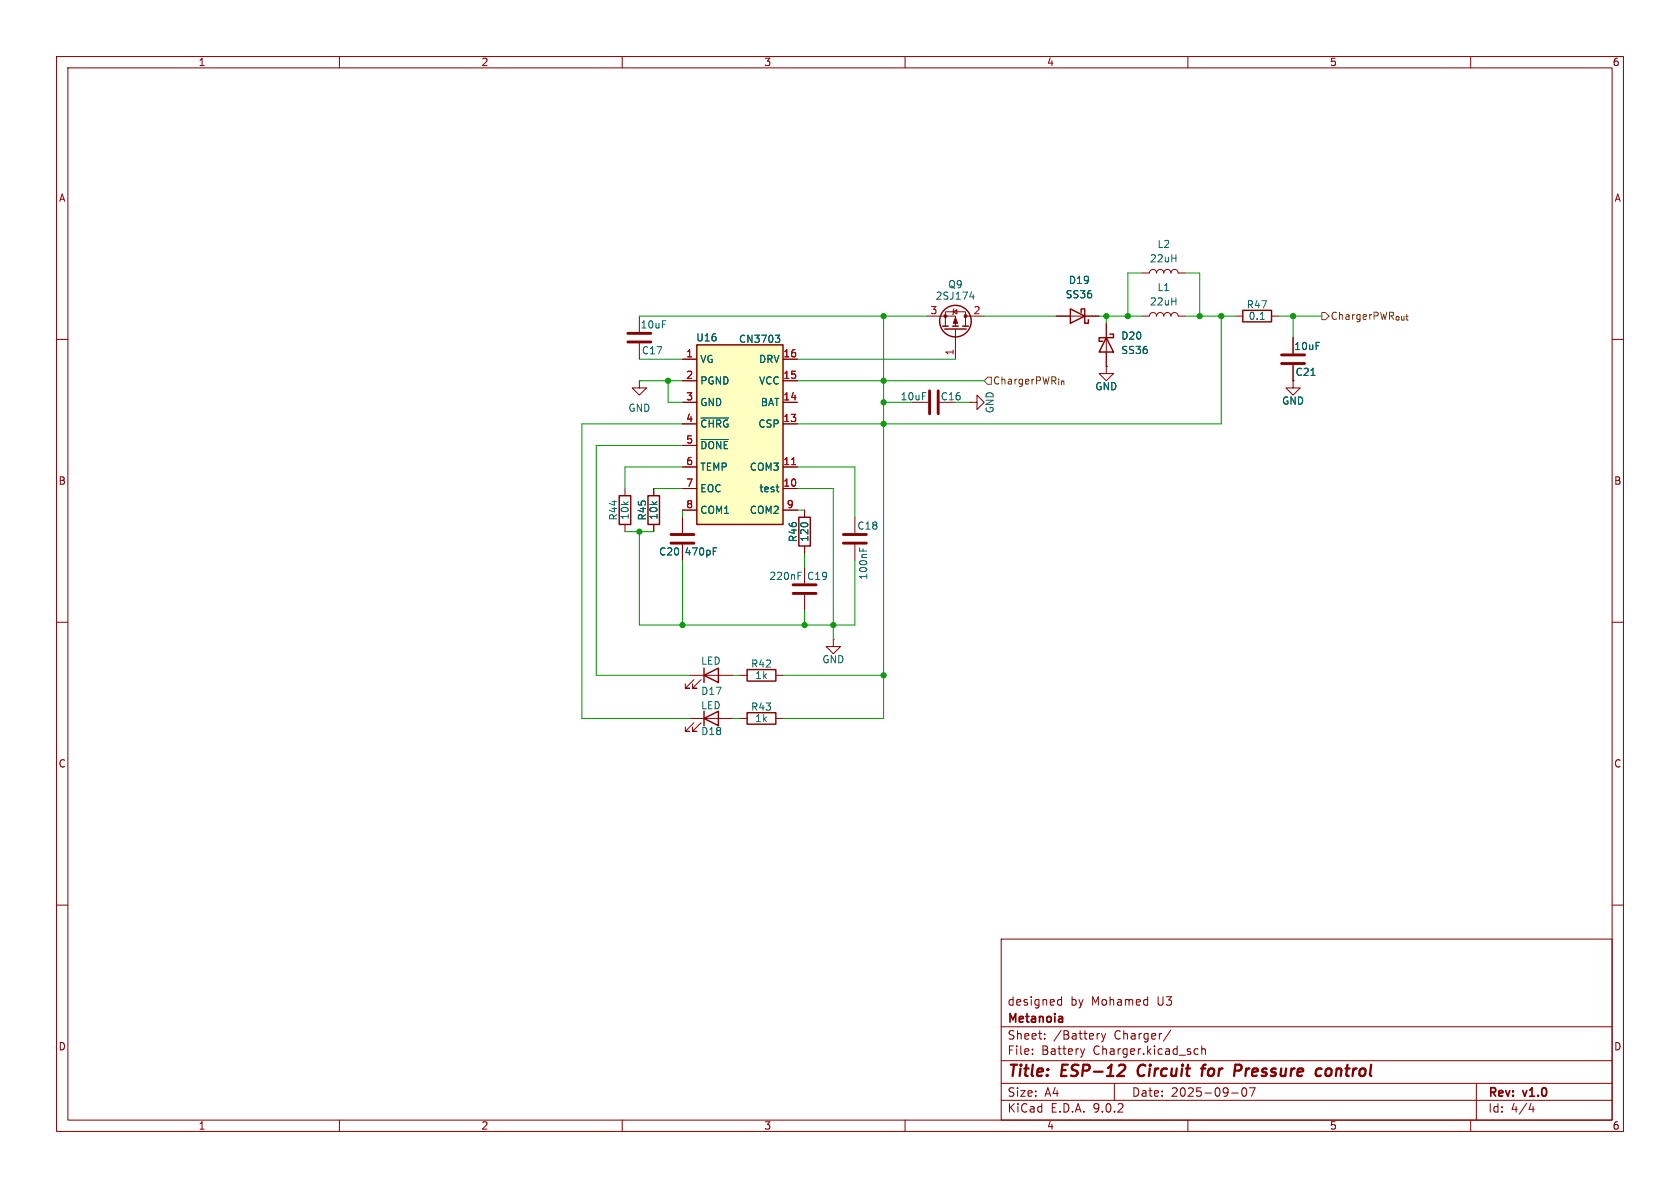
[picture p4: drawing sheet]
<svg xmlns="http://www.w3.org/2000/svg" width="297mm" height="210mm" viewBox="0 0 297 210" stroke-linecap="round" stroke-linejoin="round" font-family="sans-serif">
<g fill="none" stroke="#840000" stroke-width=".18">
<path d="M10 10h277v190h-277zM12 12h273v186h-273zM60 10v2M110 10v2M160 10v2M210 10v2M260 10v2M163.8 55.9h5.1v1.8M167.1 57.7v-2.6h3.6v2.6M168.5 55.1l.7-.4v.8zM168.7 54.6l-.2 .1v.8l-.1 .1M168.9 58.2v5.3"/>
<path d="M170.7 55.9h3.3M186.7 55.9h7.6M195.6 57.2v7.6M201.9 48.3h1.3a.64 .64 0 0 1 .6-.7 .64 .64 0 0 1 .7 .7 .64 .64 0 0 1 .6-.7 .64 .64 0 0 1 .6 .7 .64 .64 0 0 1 .7-.7 .64 .64 0 0 1 .6 .7 .64 .64 0 0 1 .6-.7 .64 .64 0 0 1 .7 .7h1.2M201.9 55.9h1.3a.64 .64 0 0 1 .6-.7 .64 .64 0 0 1 .7 .7 .64 .64 0 0 1 .6-.7 .64 .64 0 0 1 .6 .7 .64 .64 0 0 1 .7-.7 .64 .64 0 0 1 .6 .7 .64 .64 0 0 1 .6-.7 .64 .64 0 0 1 .7 .7h1.2M218.4 55.9h1.3M224.8 55.9h1.3M228.6 59.7v2.8M10 60h2M161.3 71.1h2.8M171.4 71.1h1.3v-1.2l1.3 1.2-1.3 1.3v-1.3M171.4 71.1h.1"/>
<path d="M195.6 64.8v1.2h1.2l-1.2 1.3-1.3-1.3h1.3M195.6 64.8h.1M228.6 67.3v1.3h1.3l-1.3 1.3-1.3-1.3h1.3M228.6 67.3h.1M228.6 64.5v2.8M285 60h2M110.5 86.4v1.2M110.5 92.7v1.3M120.6 91.4v2.8M120.6 96.3v2.8M142.2 90.2v1.2M142.2 96.5v1.3"/>
<path d="M151.1 91.4v2.8M151.1 96.3v2.8M10 110h2M121.9 119.4h7.6M130.8 119.4h1.3M137.2 119.4h1.2M142.2 100.3v2.8M142.2 105.2v2.8M147.3 113v1.3h1.3l-1.3 1.3-1.3-1.3h1.3M147.3 113h.1M285 110h2M121.9 127h7.6"/>
<path d="M122.7 120.1l-1.5 1.6h.7h-.7v-.8M122.7 127.8l-1.5 1.5h.7h-.7v-.8M124 120.1l-1.6 1.6h.8h-.8v-.8M124 127.8l-1.6 1.5h.8h-.8v-.8M130.8 127h1.3M137.2 127h1.2M10 160h2M177 166h108v32h-108zM187 177.6l.2 .1 .5-.1M187.7 176.2v1.5M187.7 176.8l-.5-.1-.2 .1M285 160h2"/>
<path d="M60 198v2M110 198v2M160 198v2M177 194.5h108M177 191.5h108M177 187.5h108M177 181.5h108M182.5 186.3v.1M182.5 185.5v.1M184.7 183.6v.1M184.7 182.8v.1M191.7 185.4l-.3 1"/>
<path d="M194.4 182.7l-.3 .1M194.7 182.7l.4 1M195.1 183.7l-.1 .4-.3 .1M195.5 182.7l-.4 1M197 191.5v3M207 182.1l-1.3 2M210 198v2M211.2 186.3h.6M211.2 185.5h.6M212.5 185.5l.2-.1 .3 .1 .1 .9M212.5 184.9v1.5M217.7 193.2h1.2"/>
<path d="M219.7 192.4l.2-.1a.81 .81 0 0 1 .6 .6 .81 .81 0 0 1-.3 .8l-.2 .1a.81 .81 0 0 1-.3-1.4zM220.9 192.3h1l-.7 1.5M260 198v2M261 191.5v6.5M270.7 195l-.4 1.1h.9M271 195.6v1"/>
</g>
<path d="M198.1 188.2h.5a.45 .45 0 0 1 .3 .6l-.1 .3-1.3 1.1h1.2M201.4 188.5a1.27 1.27 0 0 0 0 1.6M212.3 188.9h.8M213.2 188.2l-.4 .1-.1 .2-.3 1.7M218.4 188.2l.9 .1a.58 .58 0 0 1-.3 1M233.5 188.9l.1 .1M235.3 189a.59 .59 0 0 0-.9 .3v.7a.53 .53 0 0 0 .8 0" fill="none" stroke="#840000" stroke-width=".4"/>
<path d="M187.6 179.7l.2 .2v.8M187.8 180.6l-.1 .1M187.8 180l-.1 .1" fill="none" stroke="#840000" stroke-width=".3"/>
<g fill="none" stroke="#840000" stroke-width=".25">
<path d="M166.6 57.7h1M167 58.2h3.8M168.4 57.7h1M170.2 57.7h1M189.2 54.6l2.6 1.3-2.6 1.3zM191.1 55.2v-.6h.7v2.6h.6v-.7M195.6 59.7l1.2 2.5h-2.5zM196.2 59.1h.6v.6h-2.5v.6h.6M219.7 54.9h5.1v2h-5.1zM109.5 87.6h2v5.1h-2zM141.2 91.4h2.1v5.1h-2.1zM124.5 119.4l2.5-1.3v2.6z"/>
<path d="M124.5 118.1v2.6M132.1 118.4h5.1v2h-5.1zM124.5 127l2.5-1.3v2.6zM124.5 125.7v2.6M132.1 126h5.1v2h-5.1z"/>
<circle cx="168.9" cy="56.8" r="2.79"/>
</g>
<g fill="#840000" stroke="#840000" stroke-width=".18">
<path d="M168.9 56.1l.4 1.1h-.8z"/>
<circle cx="170.7" cy="55.9" r=".25"/>
<circle cx="167.1" cy="55.9" r=".25"/>
</g>
<path d="M171.4 52.5h.8M172.1 52.1v.8M222.8 56.5h.7M231.8 66.4h.7M126.1 97.5h.4M126.1 96.8h.6M152 96.8v.6M152.6 97v.4M141.1 101.8h.4M141.1 101.2h.6" fill="none" stroke="#006464" stroke-width=".18"/>
<path d="M164.3 69.1v4.1M165.9 69.1v4.1M226.6 64.3h4M226.6 62.7h4M118.6 96h4.1M118.6 94.5h4.1M149.1 96h4.1M149.1 94.5h4.1M140.2 104.9h4.1M140.2 103.4h4.1" fill="none" stroke="#840000" stroke-width=".51"/>
<path d="M123.2 61h15.2v31.7h-15.2z" fill="#ffffc2"/>
<path d="M123.2 61h15.2v31.7h-15.2zM114.6 87.6h2v5.1h-2z" fill="none" stroke="#840000" stroke-width=".25"/>
<g fill="none" stroke="#840000" stroke-width=".18">
<path d="M113 55.9v2.8M186.7 55.9h2.5M191.8 55.9h2.5M195.6 57.2v2.5M228.6 59.7v2.8M113 67.3v1.3h1.3l-1.3 1.3-1.2-1.3h1.2M113 67.3h.1M113 60.7v2.8M120.6 63.5h2.6M120.6 67.3h2.6M120.6 71.1h2.6M120.6 74.9h2.6"/>
<path d="M120.6 78.7h2.6M138.4 63.5h2.6M138.4 67.3h2.6M138.4 71.1h2.6M138.4 74.9h2.6M195.6 64.8h.1M195.6 62.2v2.6M228.6 67.3h.1M228.6 64.5v2.8M115.6 86.4v1.2M115.6 92.7v1.3M120.6 82.6h2.6"/>
<path d="M120.6 86.4h2.6M120.6 90.2h2.6M120.6 91.4v2.8M120.6 96.3v2.8M138.4 82.6h2.6M138.4 86.4h2.6M138.4 90.2h2.6M142.2 90.2v1.2M142.2 96.5v1.3"/>
</g>
<path d="M137.1 59.3h.7l-.4 .4 .4 .2v.4l-.2 .2h-.4M123.9 73.9h4.9M123.9 77.7h4.9M231.8 66.4h.7M126.1 97.5h.4M126.1 96.8h.6M137.2 86.1h.5M137.6 86.9h.1" fill="none" stroke="#006464" stroke-width=".18"/>
<path d="M139.9 82.1h.8" fill="none" stroke="#a90000" stroke-width=".18"/>
<path d="M111 58.9h4.1M111 60.5h4.1" fill="none" stroke="#840000" stroke-width=".51"/>
<path d="M233.7 55.2h.6l.6 .7-.6 .6h-.6zM174.6 66.7h.7v1.2h-.7l-.6-.6z" fill="none" stroke="#725600" stroke-width=".18"/>
<g fill="none" stroke="#009600" stroke-width=".18">
<path d="M113 55.9h50.8M156.2 55.9v71.1h-17.8M174 55.9h12.7M194.3 55.9h7.6M195.6 55.9v1.3M201.9 48.3h-2.5v7.6M209.5 55.9h8.9M209.5 48.3h2.6v7.6M215.9 55.9v19h-74.9M226.1 55.9h7.6M228.6 55.9v3.8M113 67.3h7.6"/>
<path d="M113 63.5h7.6M118.1 67.3v3.8h2.5M120.6 74.9h-17.7v52.1h19M120.6 78.7h-15.2v40.7h16.5M141 67.3h33M141 63.5h27.9M156.2 71.1h5.1M168.9 71.1h2.5M110.5 94h5.1M113 94v16.5h38.1v-11.4M115.6 86.4h5M120.6 90.2v1.2"/>
<path d="M120.6 99.1v11.4M120.6 82.6h-10.1v3.8M141 86.4h6.3v26.6M141 82.6h10.1v8.8M141 90.2h1.2M142.2 97.8v2.5M129.5 119.4h1.3M138.4 119.4h17.8M142.2 108v2.5M129.5 127h1.3"/>
</g>
<g fill="#009600" stroke="#009600" stroke-width=".18">
<circle cx="199.4" cy="55.9" r=".46"/>
<circle cx="228.6" cy="55.9" r=".46"/>
<circle cx="212.1" cy="55.9" r=".46"/>
<circle cx="215.9" cy="55.9" r=".46"/>
<circle cx="156.2" cy="67.3" r=".46"/>
<circle cx="156.2" cy="55.9" r=".46"/>
<circle cx="195.6" cy="55.9" r=".46"/>
<circle cx="156.2" cy="119.4" r=".46"/>
<circle cx="142.2" cy="110.5" r=".46"/>
<circle cx="147.3" cy="110.5" r=".46"/>
<circle cx="120.6" cy="110.5" r=".46"/>
<circle cx="156.2" cy="74.9" r=".46"/>
<circle cx="156.2" cy="71.1" r=".46"/>
<circle cx="113" cy="94" r=".46"/>
<circle cx="118.1" cy="67.3" r=".46"/>
</g>
<g font-size="2.8" fill="#840000">
<text x="178" y="190.9">Title:</text>
<text x="187.7" y="190.9">ESP-12</text>
<text x="202" y="190.9">Circuit</text>
<text x="214.1" y="190.9">for</text>
<text x="220.6" y="190.9">Pressure</text>
<text x="235.9" y="190.9">control</text>
</g>
<g font-size="2.1" fill="#840000">
<text x="178" y="178">designed</text>
<text x="189.2" y="178">by</text>
<text x="193" y="178">Mohamed</text>
<text x="204.8" y="178">U3</text>
<text x="178" y="184">Sheet:</text>
<text x="178" y="181.2">Metanoia</text>
<text x="186.2" y="184">/Battery</text>
<text x="197" y="184">Charger/</text>
<text x="178" y="186.7">File:</text>
<text x="184.1" y="186.7">Battery</text>
<text x="193.3" y="186.7">Charger.kicad_sch</text>
<text x="178" y="196.9">KiCad</text>
<text x="178" y="194.1">Size:</text>
<text x="184.7" y="194.1">A4</text>
<text x="185.7" y="196.9">E.D.A.</text>
<text x="193.3" y="196.9">9.0.2</text>
<text x="200" y="194.1">Date:</text>
<text x="207" y="194.1">2025-09-07</text>
<text x="263" y="194.3">Rev:</text>
<text x="263" y="196.9">Id:</text>
<text x="267.1" y="196.9">4/4</text>
<text x="269.4" y="194.3">v1.0</text>
</g>
<g font-size="1.8" fill="#840000">
<text x="35" y="11.9">1</text>
<text x="85" y="11.9">2</text>
<text x="135" y="11.9">3</text>
<text x="185" y="11.9">4</text>
<text x="235" y="11.9">5</text>
<text x="285" y="11.9">6</text>
<text x="10.3" y="35.9">A</text>
<text x="285.3" y="35.9">A</text>
<text x="10.3" y="85.9">B</text>
<text x="285.3" y="85.9">B</text>
<text x="10.3" y="135.9">C</text>
<text x="285.3" y="135.9">C</text>
<text x="10.3" y="185.9">D</text>
<text x="285.3" y="185.9">D</text>
<text x="35" y="199.9">1</text>
<text x="85" y="199.9">2</text>
<text x="135" y="199.9">3</text>
<text x="185" y="199.9">4</text>
<text x="235" y="199.9">5</text>
<text x="285" y="199.9">6</text>
</g>
<g font-size="1.8" fill="#006464">
<text x="203.2" y="46.6">22uH</text>
<text x="204.5" y="44">L2</text>
<text x="165.3" y="53.2">2SJ174</text>
<text x="167.5" y="51.2">Q9</text>
<text x="188.3" y="52.9">SS36</text>
<text x="188.9" y="50.4">D19</text>
<text x="204.5" y="51.7">L1</text>
<text x="113.1" y="58.3">10uF</text>
<text x="203.2" y="54.2">22uH</text>
<text x="220.3" y="54.7">R47</text>
<text x="220.6" y="56.7">0.1</text>
<text x="113.4" y="62.8">C17</text>
<text x="123" y="60.6">U16</text>
<text x="123.7" y="64.4">VG</text>
<text x="130.5" y="60.8">CN3703</text>
<text x="134.1" y="64.4">DRV</text>
<text x="198.1" y="60.2">D20</text>
<text x="198.1" y="62.8">SS36</text>
<text x="228.7" y="62.1">10uF</text>
<text x="123.7" y="68.2">PGND</text>
<text x="123.7" y="72">GND</text>
<text x="134.1" y="68.2">VCC</text>
<text x="134.4" y="72">BAT</text>
<text x="159.1" y="71">10uF</text>
<text x="166.2" y="71">C16</text>
<text x="193.5" y="69.2">GND</text>
<text x="226.6" y="71.7">GND</text>
<text x="228.9" y="66.6">C21</text>
<text x="111" y="73">GND</text>
<text x="123.7" y="75.8">~{CHRG}</text>
<text x="134" y="75.8">CSP</text>
<text x="175.9" y="73.2" transform="rotate(-90 175.9 73.2)">GND</text>
<text x="123.7" y="79.6">~{DONE}</text>
<text x="123.7" y="83.4">TEMP</text>
<text x="132.5" y="83.4">COM3</text>
<text x="123.7" y="87.2">EOC</text>
<text x="134.2" y="87.2">test</text>
<text x="109.3" y="92.1" transform="rotate(-90 109.3 92.1)">R44</text>
<text x="111.4" y="92" transform="rotate(-90 111.4 92)">10k</text>
<text x="114.4" y="92.1" transform="rotate(-90 114.4 92.1)">R45</text>
<text x="116.4" y="92" transform="rotate(-90 116.4 92)">10k</text>
<text x="123.7" y="91">COM1</text>
<text x="132.5" y="91">COM2</text>
<text x="141.1" y="95.9" transform="rotate(-90 141.1 95.9)">R46</text>
<text x="143.1" y="95.9" transform="rotate(-90 143.1 95.9)">120</text>
<text x="151.5" y="93.8">C18</text>
<text x="116.4" y="98.4">C20</text>
<text x="120.9" y="98.4">470pF</text>
<text x="135.9" y="102.7">220nF</text>
<text x="142.6" y="102.7">C19</text>
<text x="153.5" y="102.6" transform="rotate(-90 153.5 102.6)">100nF</text>
<text x="123.8" y="117.7">LED</text>
<text x="132.7" y="118.2">R42</text>
<text x="145.3" y="117.4">GND</text>
<text x="123.8" y="125.6">LED</text>
<text x="123.9" y="123">D17</text>
<text x="132.7" y="125.8">R43</text>
<text x="133.4" y="120.2">1k</text>
<text x="123.9" y="130.1">D18</text>
<text x="133.4" y="127.9">1k</text>
</g>
<g font-size="1.8" fill="#a90000">
<text x="164.4" y="55.6">3</text>
<text x="172" y="55.6">2</text>
<text x="121.2" y="63.2">1</text>
<text x="138.4" y="63.2">16</text>
<text x="168.7" y="62.9" transform="rotate(-90 168.7 62.9)">1</text>
<text x="121.2" y="67.1">2</text>
<text x="121.2" y="70.9">3</text>
<text x="138.4" y="67.1">15</text>
<text x="138.4" y="70.9">14</text>
<text x="121.2" y="74.7">4</text>
<text x="138.4" y="74.7">13</text>
<text x="121.2" y="78.5">5</text>
<text x="121.2" y="82.3">6</text>
<text x="138.4" y="82.3">11</text>
<text x="121.2" y="86.1">7</text>
<text x="121.2" y="89.9">8</text>
<text x="138.4" y="86.1">10</text>
<text x="139" y="89.9">9</text>
</g>
<g font-size="1.8" fill="#725600">
<text x="235.1" y="56.7">ChargerPWR_{out}</text>
<text x="175.5" y="68.2">ChargerPWR_{in}</text>
</g>
</svg>
